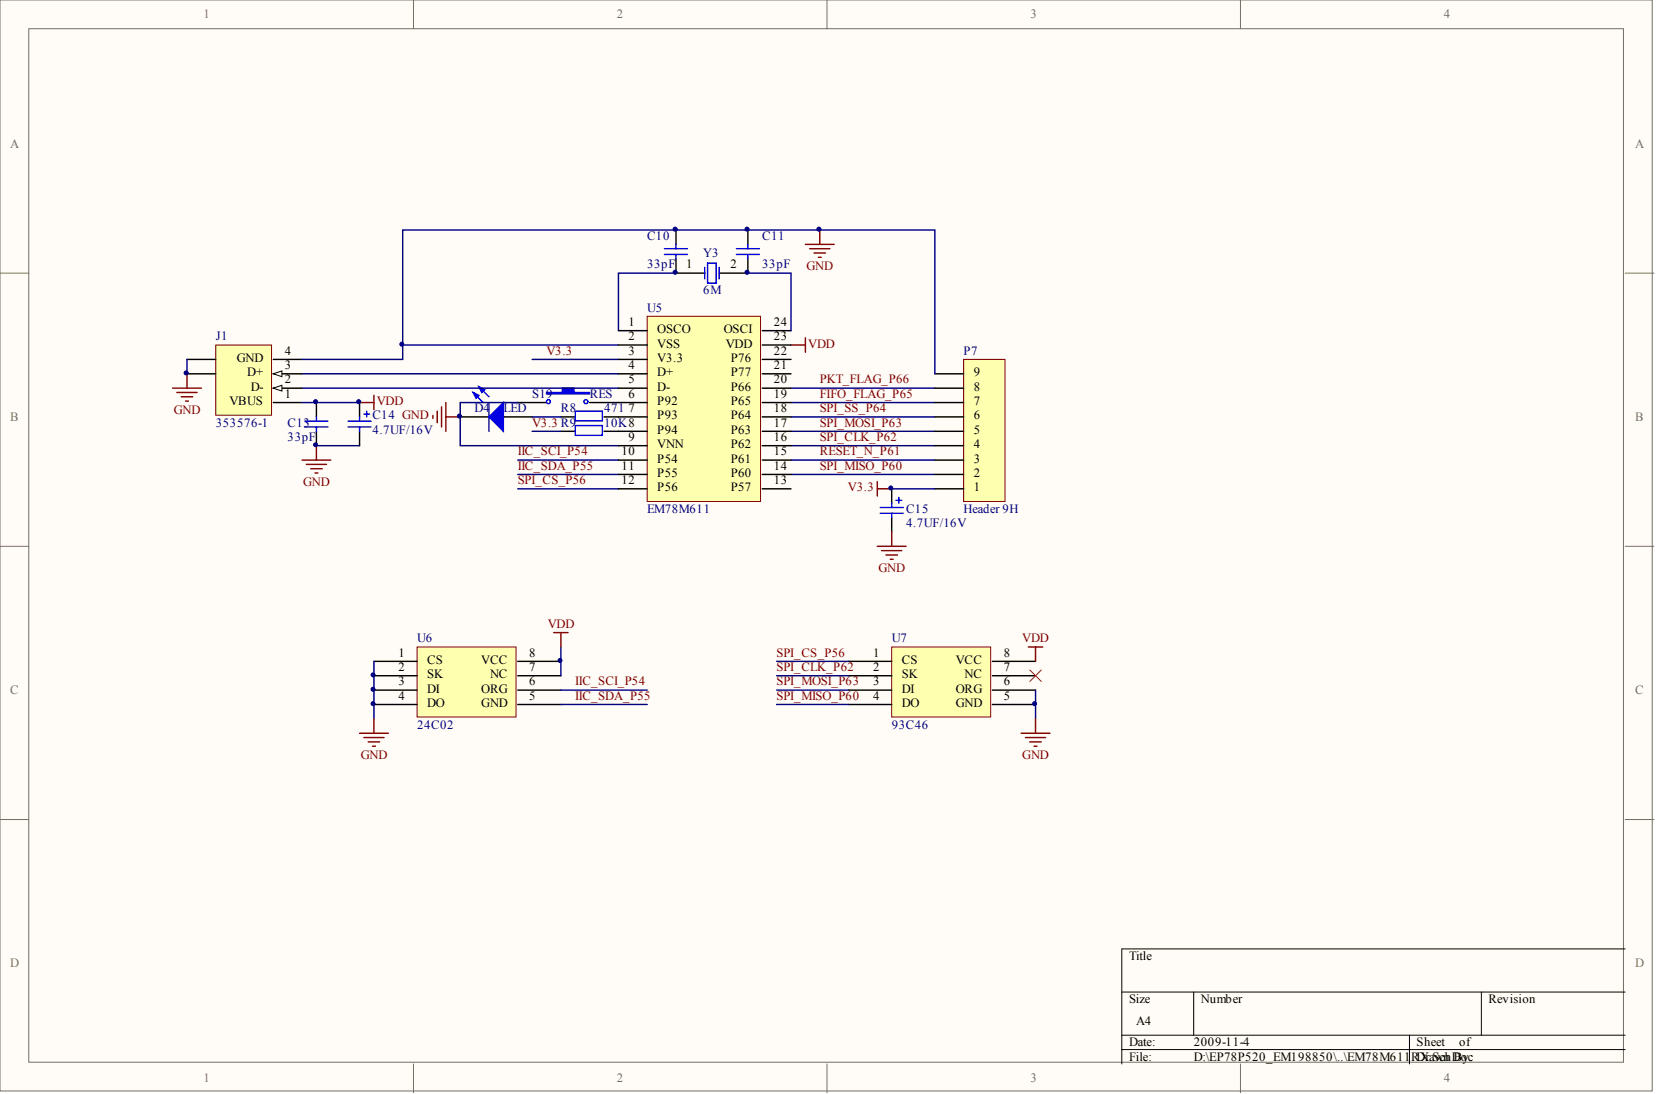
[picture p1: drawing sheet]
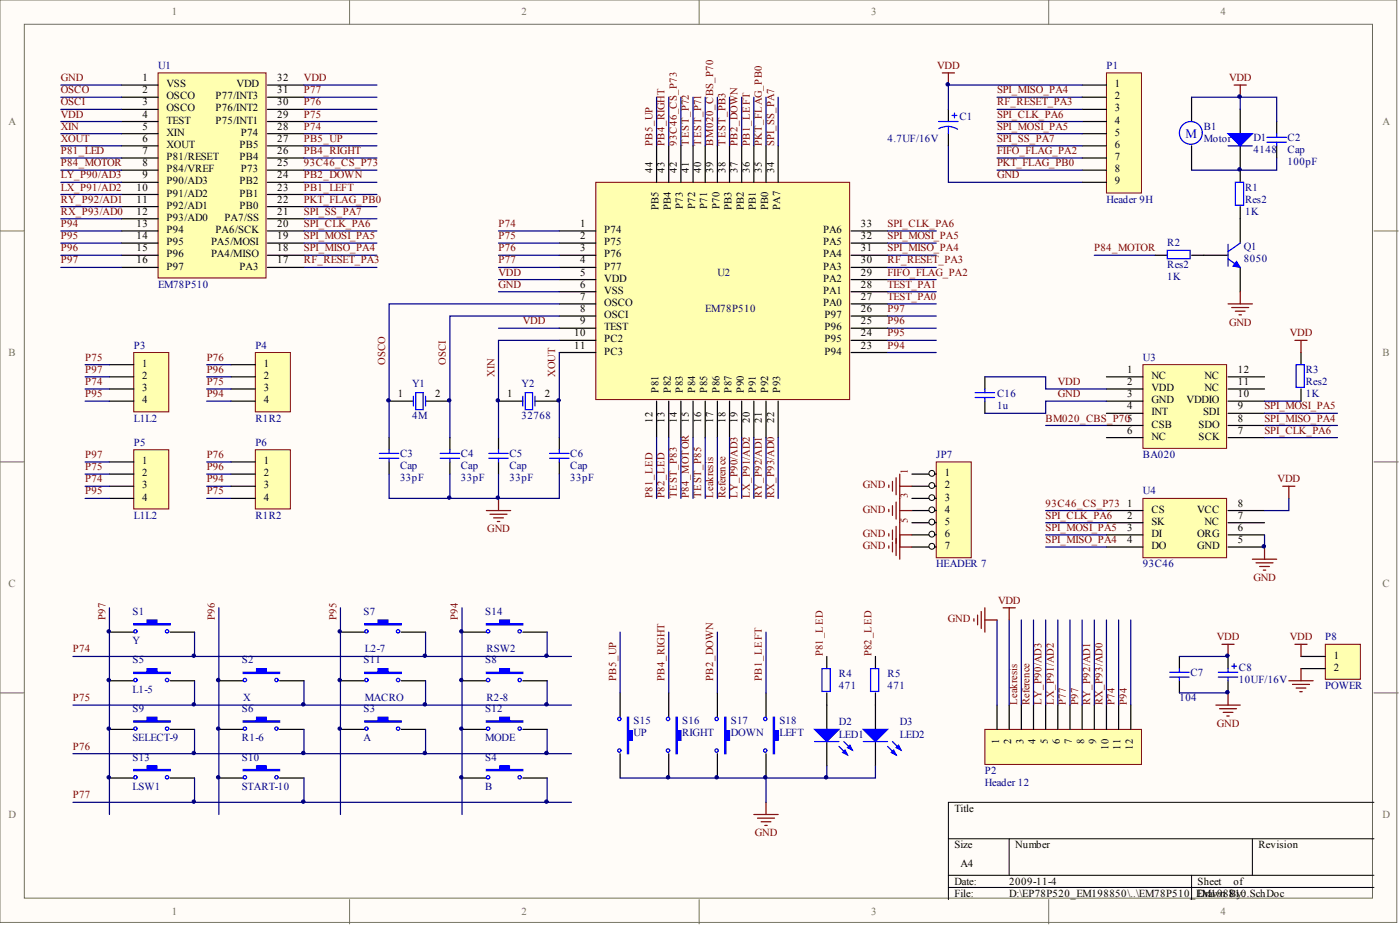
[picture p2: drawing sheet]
# Altium project EM78P510_EM78M611_EM198810.PrjPCB
2 sheets, 66 parts. Net scope: global (net labels, ports and power ports of the same name join across sheets).
Board file: Game Joystick 510.PcbDoc
Sheets:
  EM78P510_EM198810.SchDoc
  EM78M611RX.SchDoc

## Sheet EM78P510_EM198810.SchDoc
size A4

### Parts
B1  Motor  [sip2]
C1  value 4.7UF/16V  [c1206-2]  (hidden comment: Cap Pol1)
C2  Cap  value 100pF  [c0805]
C3  Cap  value 33pF  [c0805]
C4  Cap  value 33pF  [c0805]
C5  Cap  value 33pF  [c0805]
C6  Cap  value 33pF  [c0805]
C7  value 104  [C0805]  (hidden comment: Cap)
C8  value 10UF/16V  [RB5]  (hidden comment: Cap Pol1)
C16  value 1u  [C0805]  (hidden comment: Cap)
D1  4148  [d1407]
D2  LED1  [led-3]
D3  LED2  [led-3]
JP7  HEADER 7  [CON5]
P1  Header 9H  [rfm]
P2  Header 12  [SIP12]
P3  L1L2  [SIP4]
P4  R1R2  [SIP4]
P5  L1L2  [SIP4]
P6  R1R2  [SIP4]
P8  POWER  [SIP2]
Q1  8050  [sot-23]
R1  Res2  value 1K  [r0805]
R2  Res2  value 1K  [r0805]
R3  Res2  value 1K  [r0805]
R4  value 471  [r0805]  (hidden comment: Res2)
R5  value 471  [r0805]  (hidden comment: Res2)
S1  Y  [KeyPad1]
S2  X  [KeyPad1]
S3  A  [KeyPad1]
S4  B  [KeyPad1]
S5  L1-5  [KeyPad1]
S6  R1-6  [KeyPad1]
S7  L2-7  [KeyPad1]
S8  R2-8  [KeyPad1]
S9  SELECT-9  [KeyPad2]
S10  START-10  [KeyPad2]
S11  MACRO  [KeyPad2]
S12  MODE  [KeyPad2]
S13  LSW1  [KeyPad1]
S14  RSW2  [KeyPad1]
S15  UP  [KeyPad1]
S16  RIGHT  [KeyPad1]
S17  DOWN  [KeyPad1]
S18  LEFT  [KeyPad1]
U1  EM78P510
U2  EM78P510
U3  BA020  [lcc12]
U4  93C46  [sop8]
Y1  4M  [XTAL1]
Y2  32768  [XTAL2]

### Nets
GND: C1.2 C3.1 C4.1 C5.1 C6.1 C7.1 C8.2 C16.1 D2.2(K) D3.2(K) JP7.2 JP7.4 JP7.6 JP7.7 P1.9 P2.1 P8.2 Q1.3(E) S15.2 S16.2 S17.2 S18.2 U1.1(VSS) U2.6(VSS) U3.3(GND) U4.5(GND) U4.6(ORG)
VDD: B1.1 C1.1 C2.2 C7.2 C8.1 C16.2 D1.1(A) P1.1 P2.2 P8.1 R3.1 U1.4(TEST) U1.32(VDD) U2.5(VDD) U2.9(TEST) U3.2(VDD) U4.8(VCC)
1: JP7.1
3: JP7.3
5: JP7.5
93C46_CS_P73: U1.25(P73) U2.42(P73) U4.1(CS)
BM020_CBS_P70: U2.39(P70) U3.5(CSB)
FIFO_FLAG_PA2: P1.7 U2.29(PA2)
Leakresis: P2.3 U2.17(P86)
LX_P91/AD2: P2.6 U1.10(P91/AD2) U2.20(P91)
LY_P90/AD3: P2.5 U1.9(P90/AD3) U2.19(P90)
OSCI: C4.2 U1.3(OSCO) U2.8(OSCI) Y1.2(OSC2)
OSCO: C3.2 U1.2(OSCO) U2.7(OSCO) Y1.1(OSC1)
P74: P2.11 P3.3 P5.3 S1.2 S7.2 S14.2 U1.28(P74) U2.1(P74)
P75: P3.1 P4.3 P5.2 P6.4 S2.2 S5.2 S8.2 S11.2 U1.29(P75/INT1) U2.2(P75)
P76: P4.1 P6.1 S3.2 S6.2 S9.2 S12.2 U1.30(P76/INT2) U2.3(P76)
P77: P2.7 S4.2 S10.2 S13.2 U1.31(P77/INT3) U2.4(P77)
P81_LED: R4.1 U1.7(P81/RESET) U2.12(P81)
P82_LED: R5.1 U2.13(P82)
P84_MOTOR: R2.1 U1.8(P84/VREF) U2.15(P84)
P94: P2.12 P4.4 P6.3 S4.1 S8.1 S12.1 S14.1 U1.13(P94) U2.23(P94)
P95: P3.4 P5.4 S3.1 S7.1 S11.1 U1.14(P95) U2.24(P95)
P96: P4.2 P6.2 S2.1 S6.1 S10.1 U1.15(P96) U2.25(P96)
P97: P2.8 P3.2 P5.1 S1.1 S5.1 S9.1 S13.1 U1.16(P97) U2.26(P97)
PB1_LEFT: S18.1 U1.23(PB1) U2.36(PB1)
PB2_DOWN: S17.1 U1.24(PB2) U2.37(PB2)
PB4_RIGHT: S16.1 U1.26(PB4) U2.43(PB4)
PB5_UP: S15.1 U1.27(PB5) U2.44(PB5)
PKT_FLAG_PB0: P1.8 U1.22(PB0) U2.35(PB0)
Reference: P2.4 U2.18(P87)
RF_RESET_PA3: P1.3 U1.17(PA3) U2.30(PA3)
RX_P93/AD0: P2.10 U1.12(P93/AD0) U2.22(P93)
RY_P92/AD1: P2.9 U1.11(P92/AD1) U2.21(P92)
SPI_CLK_PA6: P1.4 U1.20(PA6/SCK) U2.33(PA6) U3.7(SCK) U4.2(SK)
SPI_MISO_PA4: P1.2 U1.18(PA4/MISO) U2.31(PA4) U3.8(SDO) U4.4(DO)
SPI_MOSI_PA5: P1.5 U1.19(PA5/MOSI) U2.32(PA5) U3.9(SDI) U4.3(DI)
SPI_SS_PA7: P1.6 U1.21(PA7/SS) U2.34(PA7)
TEST_P71: U2.40(P71)
TEST_P72: U2.41(P72)
TEST_P83: U2.14(P83)
TEST_P85: U2.16(P85)
TEST_PA0: U2.27(PA0)
TEST_PA1: U2.28(PA1)
TEST_PB3: U2.38(PB3)
XIN: C5.2 U1.5(XIN) U2.10(PC2) Y2.1(OSC1)
XOUT: C6.2 U1.6(XOUT) U2.11(PC3) Y2.2(OSC2)
NetB1_2: B1.2 C2.1 D1.2(K) R1.1
NetD2_1: D2.1(A) R4.2
NetD3_1: D3.1(A) R5.2
NetQ1_1: Q1.1(C) R1.2
NetQ1_2: Q1.2(B) R2.2
NetR3_2: R3.2 U3.10(VDDIO)

Not connected (* = marked no-connect by the designer): U3 1(NC) 4(INT) 6(NC) 11(NC) 12(NC); U4 7(NC)

## Sheet EM78M611RX.SchDoc
size A4

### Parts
C10  value 33pF  [c0805]  (hidden comment: Cap)
C11  value 33pF  [c0805]  (hidden comment: Cap)
C13  value 33pF  [c0805]  (hidden comment: Cap)
C14  value 4.7UF/16V  [C1206-2]  (hidden comment: Cap Pol1)
C15  value 4.7UF/16V  [RB5]  (hidden comment: Cap Pol1)
D4  LED  [led-3]
J1  353576-1  [USBSD]
P7  Header 9H  [rfm]
R8  value 471  [R0805]  (hidden comment: Res2)
R9  value 10K  [R0805]  (hidden comment: Res2)
S19  RES  [SW-PB]
U5  EM78M611  [DIP24]
U6  24C02  [sop8]
U7  93C46  [sop8]
Y3  6M  [CRY]

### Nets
GND: C10.1 C11.2 C13.1 C14.2 C15.2 D4.2(K) J1.4(GND) J1.5(SHLD) J1.6(SHLD) P7.9 S19.1 U5.2(VSS) U5.9(VNN) U6.1(CS) U6.2(SK) U6.3(DI) U6.4(DO) U7.5(GND) U7.6(ORG)
V3.3: C15.1 P7.1 R9.1 U5.3(V3.3)
VDD: C13.2 C14.1 J1.1(VBUS) U5.23(VDD) U6.7(NC) U6.8(VCC) U7.8(VCC)
FIFO_FLAG_P65: P7.7 U5.19(P65)
IIC_SCI_P54: U5.10(P54) U6.6(ORG)
IIC_SDA_P55: U5.11(P55) U6.5(GND)
PKT_FLAG_P66: P7.8 U5.20(P66)
RESET_N_P61: P7.3 U5.15(P61)
SPI_CLK_P62: P7.4 U5.16(P62) U7.2(SK)
SPI_CS_P56: U5.12(P56) U7.1(CS)
SPI_MISO_P60: P7.2 U5.14(P60) U7.4(DO)
SPI_MOSI_P63: P7.5 U5.17(P63) U7.3(DI)
SPI_SS_P64: P7.6 U5.18(P64)
NetC10_2: C10.2 U5.1(OSCO) Y3.1(OSC1)
NetC11_1: C11.1 U5.24(OSCI) Y3.2(OSC2)
NetD4_1: D4.1(A) R8.1
NetJ1_2: J1.2(D-) U5.5(D-)
NetJ1_3: J1.3(D+) U5.4(D+)
NetR8_2: R8.2 U5.7(P93)
NetR9_2: R9.2 U5.8(P94)
NetS19_2: S19.2 U5.6(P92)

Not connected (* = marked no-connect by the designer): U5 13(P57) 21(P77) 22(P76); U7 7(NC)*

## Nets that join several sheets
GND: EM78P510_EM198810 (27 pins), EM78M611RX (19 pins)
VDD: EM78P510_EM198810 (17 pins), EM78M611RX (7 pins)
